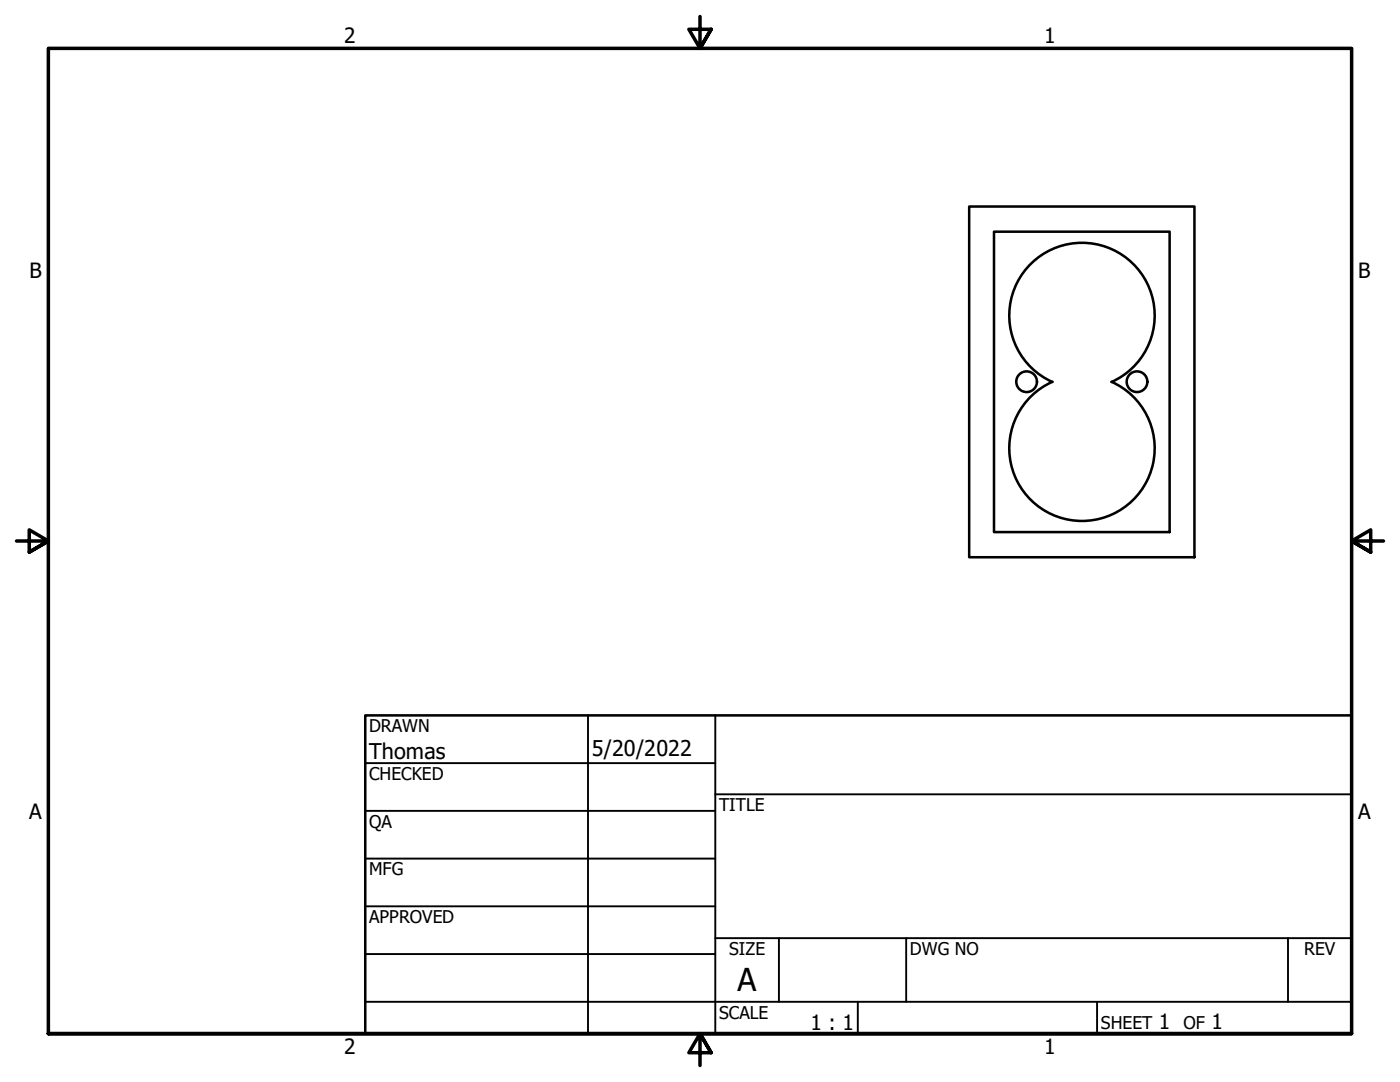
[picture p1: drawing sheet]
<svg xmlns="http://www.w3.org/2000/svg" width="279mm" height="216mm" viewBox="0 0 279 216" stroke-linecap="round" stroke-linejoin="round" font-family="sans-serif">
<!-- layer: Visible (ANSI) -->
<g fill="none" stroke="#000" stroke-width=".51">
<path d="M193.4 41.2h45v70h-45zM198.4 46.2h35v60h-35zM210 76.2a14.5 14.5 0 0 1-5.5-22.2 14.5 14.5 0 0 1 22.9 0 14.5 14.5 0 0 1-5.6 22.2M210 76.2a14.5 14.5 0 0 0-5.5 22.2 14.5 14.5 0 0 0 22.9 0 14.5 14.5 0 0 0-5.6-22.2"/>
<circle cx="204.9" cy="76.2" r="2.06"/>
<circle cx="226.9" cy="76.2" r="2.06"/>
</g>
<!-- layer: Border (ANSI) -->
<path d="M139.7 3.3v6.4l-2.2-3.9h4.4l-2.2 3.9 2.2-3.9M3.3 107.9h6.4l-3.9-2.2v4.5l3.9-2.3-3.9 2.3M276.1 107.9h-6.4l3.9-2.2v4.5l-3.9-2.3 3.9 2.3M9.7 206.2v-196.5h260v196.5h-260h260M141.9 210.1l-2.2-3.9 2.2 3.9h-4.4l2.2-3.9v6.4" fill="none" stroke="#000" stroke-width=".7"/>
<!-- layer: Title (ANSI) -->
<g fill="none" stroke="#000" stroke-width=".38">
<path d="M72.9 152.3h69.8M117.3 142.7v63.5M142.7 158.5h127M142.7 142.7v63.5M72.9 161.8h69.8M72.9 171.3h69.8M72.9 199.9h196.8M72.9 180.8h69.8M72.9 190.4h69.8M142.7 187.2h127M155.4 187.2v12.7M171.2 199.9v6.3"/>
<path d="M180.8 187.2v12.7M218.9 199.9v6.3M257 187.2v12.7"/>
</g>
<path d="M72.9 142.7h196.8v63.5h-196.8z" fill="none" stroke="#000" stroke-width=".51"/>
<text font-size="6.3" x="147.2" y="197.7">A</text>
<g font-size="4.3">
<text x="73.7" y="151.4">Thomas</text>
<text x="118.1" y="150.8">5/20/2022</text>
</g>
<g font-size="4.2">
<text x="68.7" y="8.6">2</text>
<text x="208.4" y="8.6">1</text>
<text x="5.9" y="55.5">B</text>
<text x="271.1" y="55.5">B</text>
<text x="5.8" y="163.4">A</text>
<text x="271" y="163.4">A</text>
<text x="161.7" y="205.5">1 : 1</text>
<text x="231.3" y="205.4">1</text>
<text x="241.8" y="205.4">1</text>
<text x="68.7" y="210.3">2</text>
<text x="208.4" y="210.3">1</text>
</g>
<g font-size="3.5">
<text x="73.7" y="146">DRAWN</text>
<text x="73.7" y="155.6">CHECKED</text>
<text x="143.5" y="161.8">TITLE</text>
<text x="73.7" y="165.2">QA</text>
<text x="73.7" y="174.7">MFG</text>
<text x="73.7" y="184.2">APPROVED</text>
<text x="145.5" y="190.6">SIZE</text>
<text x="181.6" y="190.6">DWG NO</text>
<text x="260.3" y="190.5">REV</text>
<text x="143.5" y="203.3">SCALE</text>
<text x="219.7" y="205.4">SHEET</text>
<text x="236.2" y="205.4">OF</text>
</g>
</svg>
